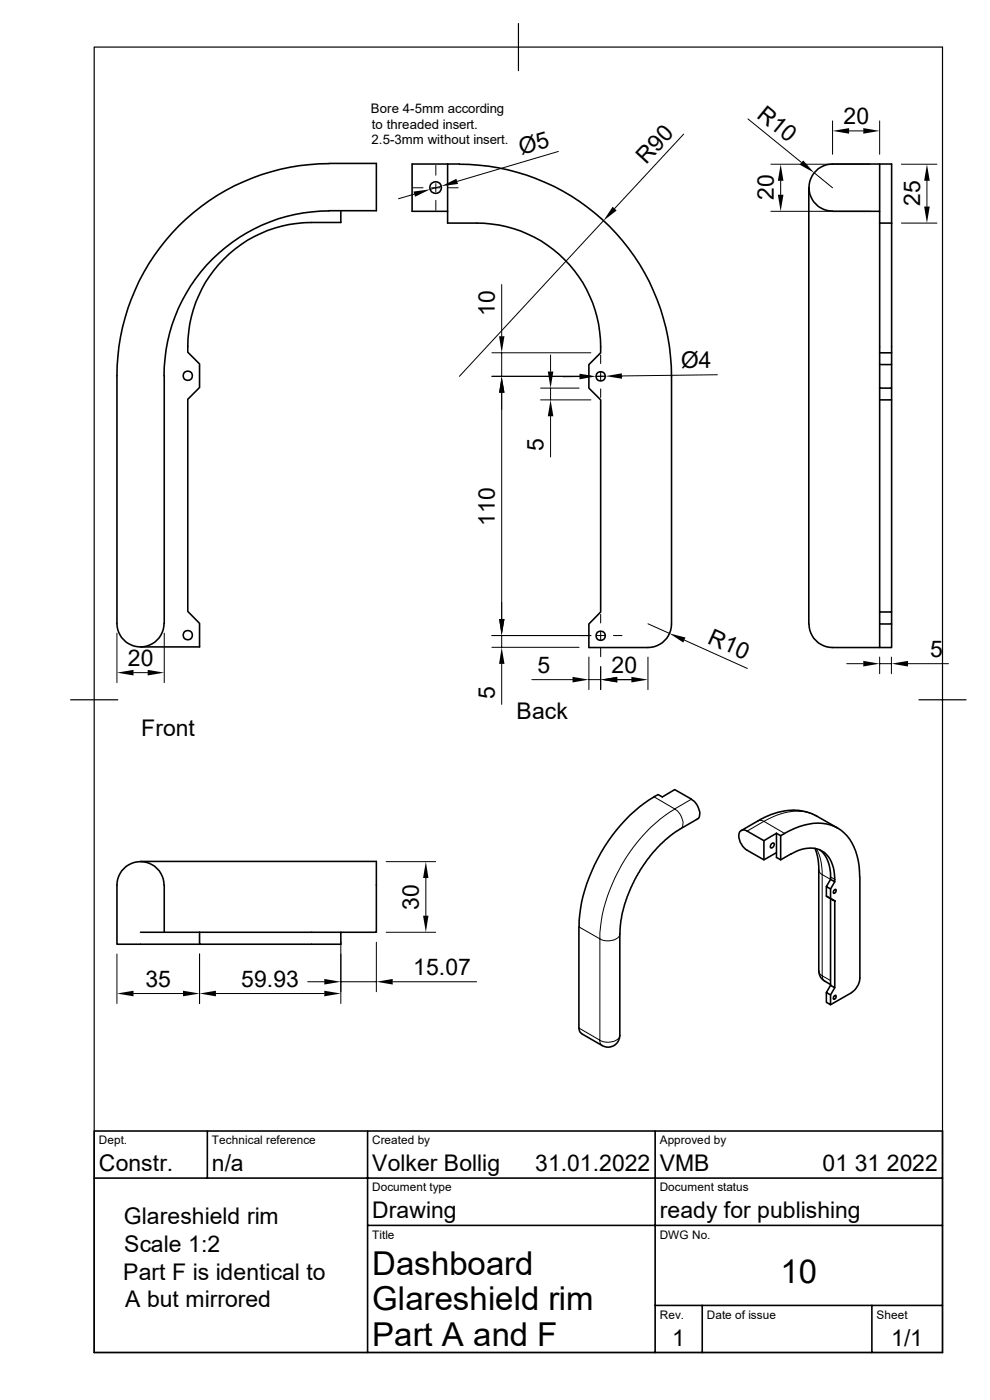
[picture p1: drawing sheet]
<svg xmlns="http://www.w3.org/2000/svg" width="210mm" height="297mm" viewBox="0 0 210 297" stroke-linecap="round" stroke-linejoin="round" font-family="sans-serif">
<g fill="none" stroke="#000" stroke-width=".34">
<path d="M69.8 34.7h10v10h-10M69.8 34.7a45 45 0 0 0-45 45v52.5a5 5 0 0 0 5 5 5 5 0 0 0 5-5M95 34.8h-7.6v10h7.6M95 34.8v12.5a42.8 42.8 0 0 1 12.4 .8 26.3 26.3 0 0 1 20 26.7l-2.5 2.5v5l2.5 2.5v45l-2.5 2.6v5h12.6a5.1 5.1 0 0 0 5-5v-52.6a45 45 0 0 0-45-45M95 34.8h2.5M171.6 39.8v92.6M186.6 34.8v12.5M69.8 44.7a35 35 0 0 0-35 35M72.3 44.7v2.5a42.8 42.8 0 0 0-12.5 .8 26.3 26.3 0 0 0-20 26.7l2.5 2.5v5l-2.5 2.5v45l2.5 2.5v5h-12.5M186.6 44.8h-10a5 5 0 0 1-5-5 5 5 0 0 1 5-5h12.5v12.5M186.6 47.3h2.5M186.6 47.3v27.5h2.5v-27.5"/>
<path d="M34.8 79.7v52.5M186.6 74.8v2.5h2.5v-2.5M186.6 77.3v5h2.5v-5M186.6 82.3v2.5h2.5v-2.5M186.6 84.8v45h2.5v-45M171.6 132.4a5.1 5.1 0 0 0 5 5h10M186.6 129.8v2.6h2.5v-2.6M186.6 132.4v5h2.5v-5M138.7 169.1a35.2 35.2 0 0 0-15 21.1l-.7 3.9-.1 2.5M138.7 169l.9-.4 .9 .5 2.6-1.6 3.6 2M146.7 169.6a3.6 3.6 0 0 1 1.6 3.8l-5.4 3.4-1.7 1.3-1.8 1.8-2 2.3-1.6 2.5-1.6 2.8-1.2 2.8-1 3.5-.5 3.3v22.6a2.48 2.48 0 0 1-3.7 2.1l-4.4-2.5M162.1 178.4v4"/>
<path d="M163.7 179l.3-.2a.57 .57 0 0 1 .1 .7 .57 .57 0 0 1-.7 .3zM164.7 176.8l-2.6 1.6-3.6-2.1a1.15 1.15 0 0 0-1.5 0 1.15 1.15 0 0 0-.2 1.5l.2 .8 1.2 1.6 3.9 2.2 2.6-1.5M164.7 176.8l.9 .5 .9-.5M164.7 176.8v5.1l.9 .5 2.2-1.3a6.6 6.6 0 0 1 7.1-.3 7.6 7.6 0 0 1 2.2 6.3l-.9-.5a7.4 7.4 0 0 0-2.3-6.3M165.6 177.3v5.1M166.5 176.8a12.6 12.6 0 0 1 9.6-1.8 8.6 8.6 0 0 1 5.7 6.6 15.7 15.7 0 0 1 .6 4.4M172.9 180l.5 1.7 .3 2v22.7a2.34 2.34 0 0 0 1.3 1.8l1.2 .7M177.7 175.7l-5.7-3.1-2-.6-2-.1-3 .4-1.6 .6-1.8 .8-4.3 2.5M29.8 197.8h12.5M29.8 182.8h50v15h-7.5M34.8 187.8a5 5 0 0 0-5-5 5 5 0 0 0-5 5v12.5h17.5M34.8 187.8v10"/>
<path d="M42.3 197.8h30v2.5h-30zM122.8 196.6v21.5l.2 .7 .4 .4M175.3 188.1v2l.9 .5v-2M175.3 190.1l1.8 1-.9-.5v18.4l.9 .5v-18.4M176.2 186.6l-.9 1.5 .9 .5 .9-1.5M177 188.8l.2-.1a.42 .42 0 0 1 .1 .5 .42 .42 0 0 1-.5 .2zM182.4 186.1v21.4a4.1 4.1 0 0 1-1.8 3.1M175.3 210.6v2l.9 .5v-2M176.2 209l-.9 1.6 .9 .5 .9-1.6M177 211.2h.2a.42 .42 0 0 1 .1 .5 .42 .42 0 0 1-.5 .2zM180.6 210.6l-4.4 2.5M20 239.9h179.9v47h-179.9z"/>
<path d="M44 239.9v10M78 239.9v47M139 239.9v47M20 249.9h179.9M78 260h121.9M139 276.9h60.9M149 276.9v10M185 276.9v10"/>
<circle cx="92.4" cy="39.8" r="1.23"/>
<circle cx="39.8" cy="79.7" r=".98"/>
<circle cx="127.4" cy="79.8" r=".98"/>
<circle cx="39.8" cy="134.8" r=".98"/>
<circle cx="127.4" cy="134.9" r=".98"/>
</g>
<g fill="none" stroke="#000" stroke-width=".21">
<path d="M87.7 39.8h2M91.6 39.8h1.7M92.5 35.1v2.1M92.5 38.9v1.8M93.6 39.5l-2.4 .7M95.1 39.8h2.1M118.4 32.1l-21.4 6.4M145 28.4l-14.6 15.8M158.7 25.2l11.3 9.3M163.5 34.8h21M165.6 38.4v2.9M172.7 36.7l3.9 3.1"/>
<path d="M176.6 25.7v7M180.1 27.8h3M186.6 25.7v7M191.2 34.8h7.6M196.6 38.4v5.4M87.9 41.2l-3.4 1M92.5 42.5v2.1M128 46.8l-30.5 33M163.5 44.8h21M191.2 47.3h7.6M104.4 79.8h20.9M104.4 74.8h20.9"/>
<path d="M106.4 60.4v10.9M106.4 74.8v5M116.8 75.3v3.5M122.9 79.9h-3.5M126.5 79.8h1.8M127.4 75.3v1.8M127.4 79v1.7M128.4 79.8h-2M130.1 79.8h1.9M152.2 79.5l-20.2 .3M106.4 83.3v48M114.7 84.8h10.6"/>
<path d="M114.7 82.3h8.2M116.8 82.3v2.5M116.8 88.3v8.6M127.4 82.5v1.8M24.8 134.3v10.5M34.8 134.3v10.5M104.4 134.8h20.9M104.4 137.3h18.5M106.4 134.8v2.5M124.9 139.4v6.9M126.5 134.8h1.8M127.4 130.3v1.9"/>
<path d="M127.4 133.9v1.8M127.4 137.5v1.8M130.1 134.8h1.9M137.5 139.4v6.9M137.5 132.3l4.5 2.1M145.2 135.8l13.3 6M186.6 139.4v3.5M189.1 139.4v3.5M28.3 142.7h3M106.4 140.8v8.6M112.8 144.2h8.7M124.9 144.2h2.5"/>
<path d="M127.4 141.4v4.9M130.9 144.2h3.6M179.6 140.8h3.5M186.6 140.8h2.5M192.6 140.8h8.6M138.7 169l4.4 2.6M143.1 171.6a3.6 3.6 0 0 1 1.6 3.9l-.3 .3M143.1 171.7a35.2 35.2 0 0 0-15 21.1l-.7 3.9-.1 2.5M146.7 169.5l-3.6 2.1M160.8 174.2l.6-.2 .7 .3M162.1 174.2l-3.6 2.1M162.1 174.2l4.4 2.6"/>
<path d="M173.3 173.1a10.2 10.2 0 0 0-9.5 .3l-1.7 .8M72.3 199.9v13M79.8 199.9v10.5M81.9 182.8h10.5M81.9 197.8h10.5M90.3 186.3v8M122.8 196.6l4.5 2.6M127.3 199.2v21.5l-4.5-2.6M131.5 198.2a2.1 2.1 0 0 1-2.4 1.4l-1.2-.1-.7-.3M173.2 180.1a10.7 10.7 0 0 1 1.2 5.4M173.7 184.5l.2 .6 .5 .4M174.4 185.5v21.5l1.8 1"/>
<path d="M174.4 185.5l1.8 1.1M176.2 186.1l.9 .5M24.8 202.4v10.5M28.3 210.8h10.5M42.3 202.4v10.5M45.8 210.8h23M65.3 208.3h3.5M72.3 208.3h7.5M83.3 208.3h17.8M131.5 219.7a2.1 2.1 0 0 1-2.4 1.4l-1.2-.1-.7-.3 .2 .7 .4 .4M173.7 206l.3 .7a.92 .92 0 0 1 .6 1l.4 .5"/>
</g>
<path d="M20 10h179.9v276.9h-179.9zM110 5v10M15 148.5h10M194.9 148.5h10" fill="none" stroke="#000" stroke-width=".25"/>
<g fill="#000">
<path d="M93.6 39.5l3.2-1.6 .4 1.1zM165.6 34.8l.6 3.6h-1.2zM170.4 34l2.3 2.7-3.1-1.8zM176.6 27.8l3.5-.6v1.2zM183.1 27.2l3.5 .6-3.5 .6zM196.6 34.8l.6 3.6h-1.2zM87.7 40.6l3.5-.4-3.1 1.5zM130 43.9l.8 .8-2.8 2.1zM165 41.3h1.2l-.6 3.5zM196 43.8h1.2l-.6 3.5zM105.9 71.3h1.1l-.6 3.5zM116.2 78.8h1.2l-.6 3.5z"/>
<path d="M122.9 79.3l3.5 .5-3.5 .7zM128.4 79.8l3.5-.6 .1 1.1zM106.4 79.8l.6 3.5h-1.1zM116.8 84.8l.6 3.5h-1.2zM105.9 131.3h1.1l-.6 3.5zM142 134.4l3.4 .9-.5 1zM24.8 142.7l3.5-.6v1.2zM31.3 142.1l3.5 .6-3.5 .6zM106.4 137.3l.6 3.5h-1.1zM121.5 143.6l3.4 .6-3.4 .6zM127.4 144.2l3.5-.6v1.2zM133.9 143.6l3.6 .6-3.6 .6z"/>
<path d="M183.1 140.2l3.5 .6-3.5 .6zM189.1 140.8l3.5-.6v1.2zM90.3 182.8l.6 3.5h-1.2zM89.7 194.3h1.2l-.6 3.5zM24.8 210.8l3.5-.6v1.2zM38.8 210.2l3.5 .6-3.5 .6zM42.3 210.8l3.5-.6v1.2zM68.8 210.2l3.5 .6-3.5 .6zM68.8 207.7l3.5 .6-3.5 .6zM79.8 208.3l3.5-.6v1.2z"/>
</g>
<g font-size="7">
<text x="79" y="270.5">Dashboard</text>
<text x="165.6" y="272.2">10</text>
<text x="79" y="278">Glareshield rim</text>
<text x="79" y="285.5">Part A and F</text>
</g>
<g font-size="4.9">
<text x="160.4" y="24.8" transform="rotate(39 160.4 24.8)">R10</text>
<text x="178.9" y="26.3">20</text>
<text x="110.6" y="32.9" transform="rotate(-16 110.6 32.9)">Ø5</text>
<text x="137.1" y="34.9" transform="rotate(-47 137.1 34.9)">R90</text>
<text x="164.2" y="42.5" transform="rotate(-90 164.2 42.5)">20</text>
<text x="195.2" y="43.8" transform="rotate(-90 195.2 43.8)">25</text>
<text x="105" y="67" transform="rotate(-90 105 67)">10</text>
<text x="144.5" y="78.1" transform="rotate(-1 144.5 78.1)">Ø4</text>
<text x="115.3" y="95.8" transform="rotate(-90 115.3 95.8)">5</text>
<text x="105" y="111.5" transform="rotate(-90 105 111.5)">110</text>
<text x="149.9" y="136.3" transform="rotate(24 149.9 136.3)">R10</text>
<text x="27.1" y="141.2">20</text>
<text x="114" y="142.7">5</text>
<text x="129.8" y="142.7">20</text>
<text x="197.3" y="139.4">5</text>
<text x="105" y="148.3" transform="rotate(-90 105 148.3)">5</text>
<text x="109.6" y="152.5">Back</text>
<text x="30" y="156.1">Front</text>
<text x="88.9" y="193" transform="rotate(-90 88.9 193)">30</text>
<text x="30.9" y="209.3">35</text>
<text x="51.2" y="209.3">59.93</text>
<text x="87.7" y="206.8">15.07</text>
<text x="21" y="248.5">Constr.</text>
<text x="45" y="248.5">n/a</text>
<text x="79" y="248.5">Volker Bollig</text>
<text x="113.5" y="248.5">31.01.2022</text>
<text x="140" y="248.5">VMB</text>
<text x="174.5" y="248.5">01 31 2022</text>
<text x="26.3" y="259.8">Glareshield rim</text>
<text x="79" y="258.4">Drawing</text>
<text x="140" y="258.4">ready for publishing</text>
<text x="26.3" y="265.6">Scale 1:2</text>
<text x="26.2" y="271.5">Part F is identical to</text>
<text x="26.5" y="277.3">A but mirrored</text>
<text x="142.6" y="285.6">1</text>
<text x="189.1" y="285.6">1/1</text>
</g>
<g font-size="2.8">
<text x="78.7" y="23.9">Bore 4-5mm according</text>
<text x="78.9" y="27.3">to threaded insert.</text>
<text x="78.8" y="30.6">2.5-3mm without insert.</text>
</g>
<g font-size="2.5">
<text x="21" y="242.7">Dept.</text>
<text x="45" y="242.7">Technical reference</text>
<text x="78.9" y="242.7">Created by</text>
<text x="140" y="242.7">Approved by</text>
<text x="79" y="252.8">Document type</text>
<text x="139.9" y="252.8">Document status</text>
<text x="79" y="262.8">Title</text>
<text x="139.9" y="262.8">DWG No.</text>
<text x="140" y="279.7">Rev.</text>
<text x="149.9" y="279.7">Date of issue</text>
<text x="186" y="279.7">Sheet</text>
</g>
</svg>
